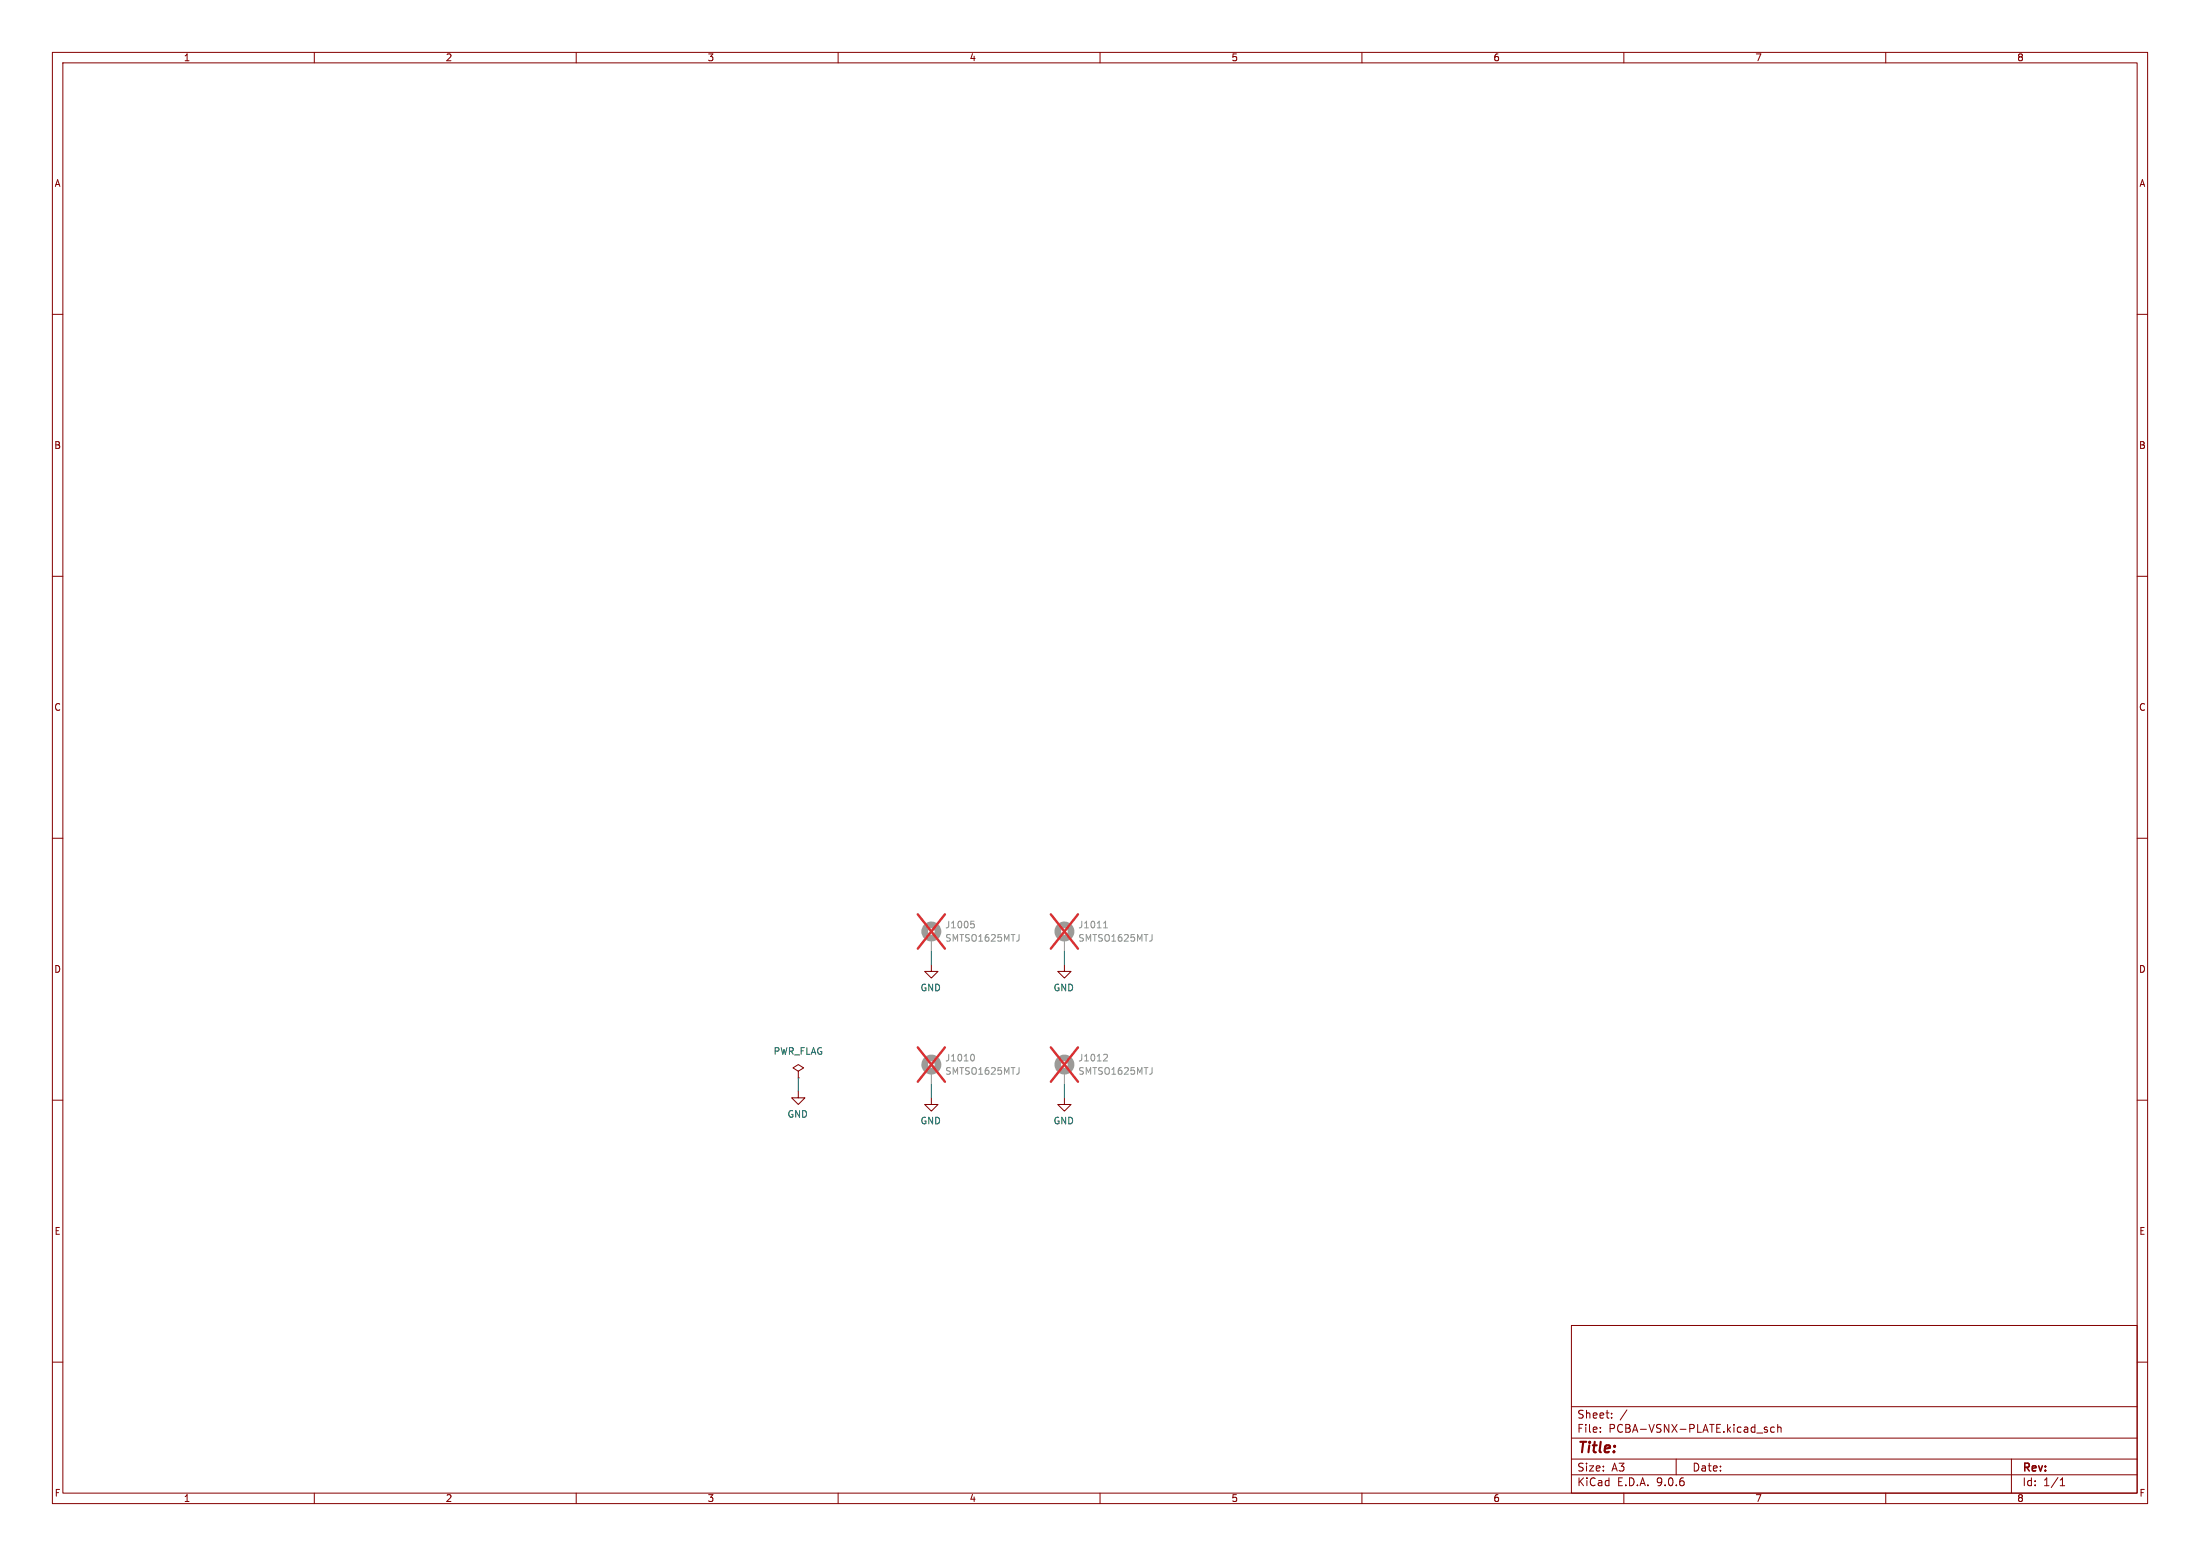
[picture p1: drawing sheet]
<svg xmlns="http://www.w3.org/2000/svg" width="420mm" height="297mm" viewBox="0 0 420 297" stroke-linecap="round" stroke-linejoin="round" font-family="sans-serif">
<g fill="none" stroke="#840000" stroke-width=".19">
<path d="M10 10h400v277h-400zM12 12h396v273h-396zM60 10v2M110 10v2M160 10v2M210 10v2M260 10v2M310 10v2M360 10v2M10 60h2M408 60h2M10 110h2"/>
<path d="M408 110h2M10 160h2M408 160h2M177.8 184.2v1.2h-1.3l1.3 1.3 1.3-1.3h-1.3M203.2 184.2v1.2h-1.3l1.3 1.3 1.3-1.3h-1.3M10 210h2M152.4 204.5l1-.7-1-.6-1 .6 1 .7v1.2M152.4 205.7h.1M152.4 208.3v1.3h-1.3l1.3 1.2 1.3-1.2h-1.3M177.8 209.6v1.2h-1.3l1.3 1.3 1.3-1.3h-1.3M203.2 209.6v1.2h-1.3l1.3 1.3 1.3-1.3h-1.3M408 210h2"/>
<path d="M300 253h108v32h-108zM10 260h2M300 278.5h108M300 274.5h108M300 268.5h108M305.5 273.2v.2M305.5 272.5v.1M307.7 270.5v.2M307.7 269.8v.1M310.6 269.1l-1.3 1.9M320 278.5v3M336.9 272.8l.5 .2v.2l-.2 .2-.4-.1"/>
<path d="M336.9 272.5h.5M338.7 272.5l-.4-.1-.3 .3 .2 .6h.5M339.4 272.5l.2-.1 .3 .1 .1 .9M339.4 271.9v1.5M384 278.5v6.5M408 260h2M60 285v2M110 285v2M160 285v2M210 285v2M260 285v2M300 281.5h108"/>
<path d="M310 285v2M360 285v2M393.3 283.6h.9M393.3 282.5l.4-.4v1.5"/>
</g>
<g fill="none" stroke="#9c9b98" stroke-width="1.3">
<circle cx="177.8" cy="177.8" r="1.27"/>
<circle cx="203.2" cy="177.8" r="1.27"/>
<circle cx="177.8" cy="203.2" r="1.27"/>
<circle cx="203.2" cy="203.2" r="1.27"/>
</g>
<path d="M177.8 179.1v2.5M203.2 179.1v2.5M177.8 204.5v2.5M203.2 204.5v2.5" fill="none" stroke="#9c9b98" stroke-width=".19"/>
<path d="M185.3 175.8h.7M185.5 176.3h.3l.2 .3-.1 .4-.4 .1M194.5 178.4v1.1M210.7 177.1h.7M210.8 176.1l.3-.3v1.3M219.9 178.4v1.1M185.7 201.2a.79 .79 0 0 1 0 1.3M194.5 203.8v1.1M210.9 201.2l.4 .1 .1 .3-.8 .9h.8M219.9 203.8v1.1" fill="none" stroke="#939391" stroke-width=".19"/>
<path d="M175.2 174.5l5.2 6.6M180.4 174.5l-5.2 6.6M200.6 174.5l5.2 6.6M205.8 174.5l-5.2 6.6M175.2 199.9l5.2 6.6M180.4 199.9l-5.2 6.6M200.6 199.9l5.2 6.6M205.8 199.9l-5.2 6.6" fill="none" stroke="#e12e31" stroke-width=".46"/>
<path d="M177.8 181.6v2.6M203.2 181.6v2.6M152.4 205.7v2.6M177.8 207v2.6M203.2 207v2.6" fill="none" stroke="#009600" stroke-width=".19"/>
<text font-size="2.8" fill="#840000" x="301" y="277.9">Title:</text>
<g font-size="2.1" fill="#840000">
<text x="301" y="273.7">File:</text>
<text x="301" y="271">Sheet:</text>
<text x="307.1" y="273.7">PCBA-VSNX-PLATE.kicad_sch</text>
<text x="301" y="281.1">Size:</text>
<text x="307.6" y="281.1">A3</text>
<text x="323" y="281.1">Date:</text>
<text x="386" y="281.3">Rev:</text>
<text x="301" y="283.9">KiCad</text>
<text x="308.7" y="283.9">E.D.A.</text>
<text x="316.3" y="283.9">9.0.6</text>
<text x="386" y="283.9">Id:</text>
<text x="390.1" y="283.9">1/1</text>
</g>
<g font-size="1.8" fill="#840000">
<text x="35" y="11.9">1</text>
<text x="85" y="11.9">2</text>
<text x="135" y="11.9">3</text>
<text x="185" y="11.9">4</text>
<text x="235" y="11.9">5</text>
<text x="285" y="11.9">6</text>
<text x="335" y="11.9">7</text>
<text x="385" y="11.9">8</text>
<text x="10.3" y="35.9">A</text>
<text x="408.3" y="35.9">A</text>
<text x="10.3" y="85.9">B</text>
<text x="408.2" y="85.9">B</text>
<text x="10.3" y="135.9">C</text>
<text x="408.2" y="135.9">C</text>
<text x="10.3" y="185.9">D</text>
<text x="408.2" y="185.9">D</text>
<text x="10.3" y="235.9">E</text>
<text x="408.3" y="235.9">E</text>
<text x="10.3" y="285.9">F</text>
<text x="35" y="286.9">1</text>
<text x="85" y="286.9">2</text>
<text x="135" y="286.9">3</text>
<text x="185" y="286.9">4</text>
<text x="235" y="286.9">5</text>
<text x="285" y="286.9">6</text>
<text x="335" y="286.9">7</text>
<text x="385" y="286.9">8</text>
<text x="408.3" y="285.9">F</text>
</g>
<g font-size="1.8" fill="#939391">
<text x="180.3" y="179.9">SMTSO1625MTJ</text>
<text x="180.3" y="177.4">J1005</text>
<text x="205.7" y="179.9">SMTSO1625MTJ</text>
<text x="205.7" y="177.4">J1011</text>
<text x="180.3" y="202.8">J1010</text>
<text x="205.7" y="202.8">J1012</text>
<text x="180.3" y="205.3">SMTSO1625MTJ</text>
<text x="205.7" y="205.3">SMTSO1625MTJ</text>
</g>
<g font-size="1.8" fill="#006464">
<text x="175.6" y="189.4">GND</text>
<text x="201" y="189.4">GND</text>
<text x="147.6" y="201.5">PWR_FLAG</text>
<text x="150.2" y="213.5">GND</text>
<text x="175.6" y="214.8">GND</text>
<text x="201" y="214.8">GND</text>
</g>
</svg>
